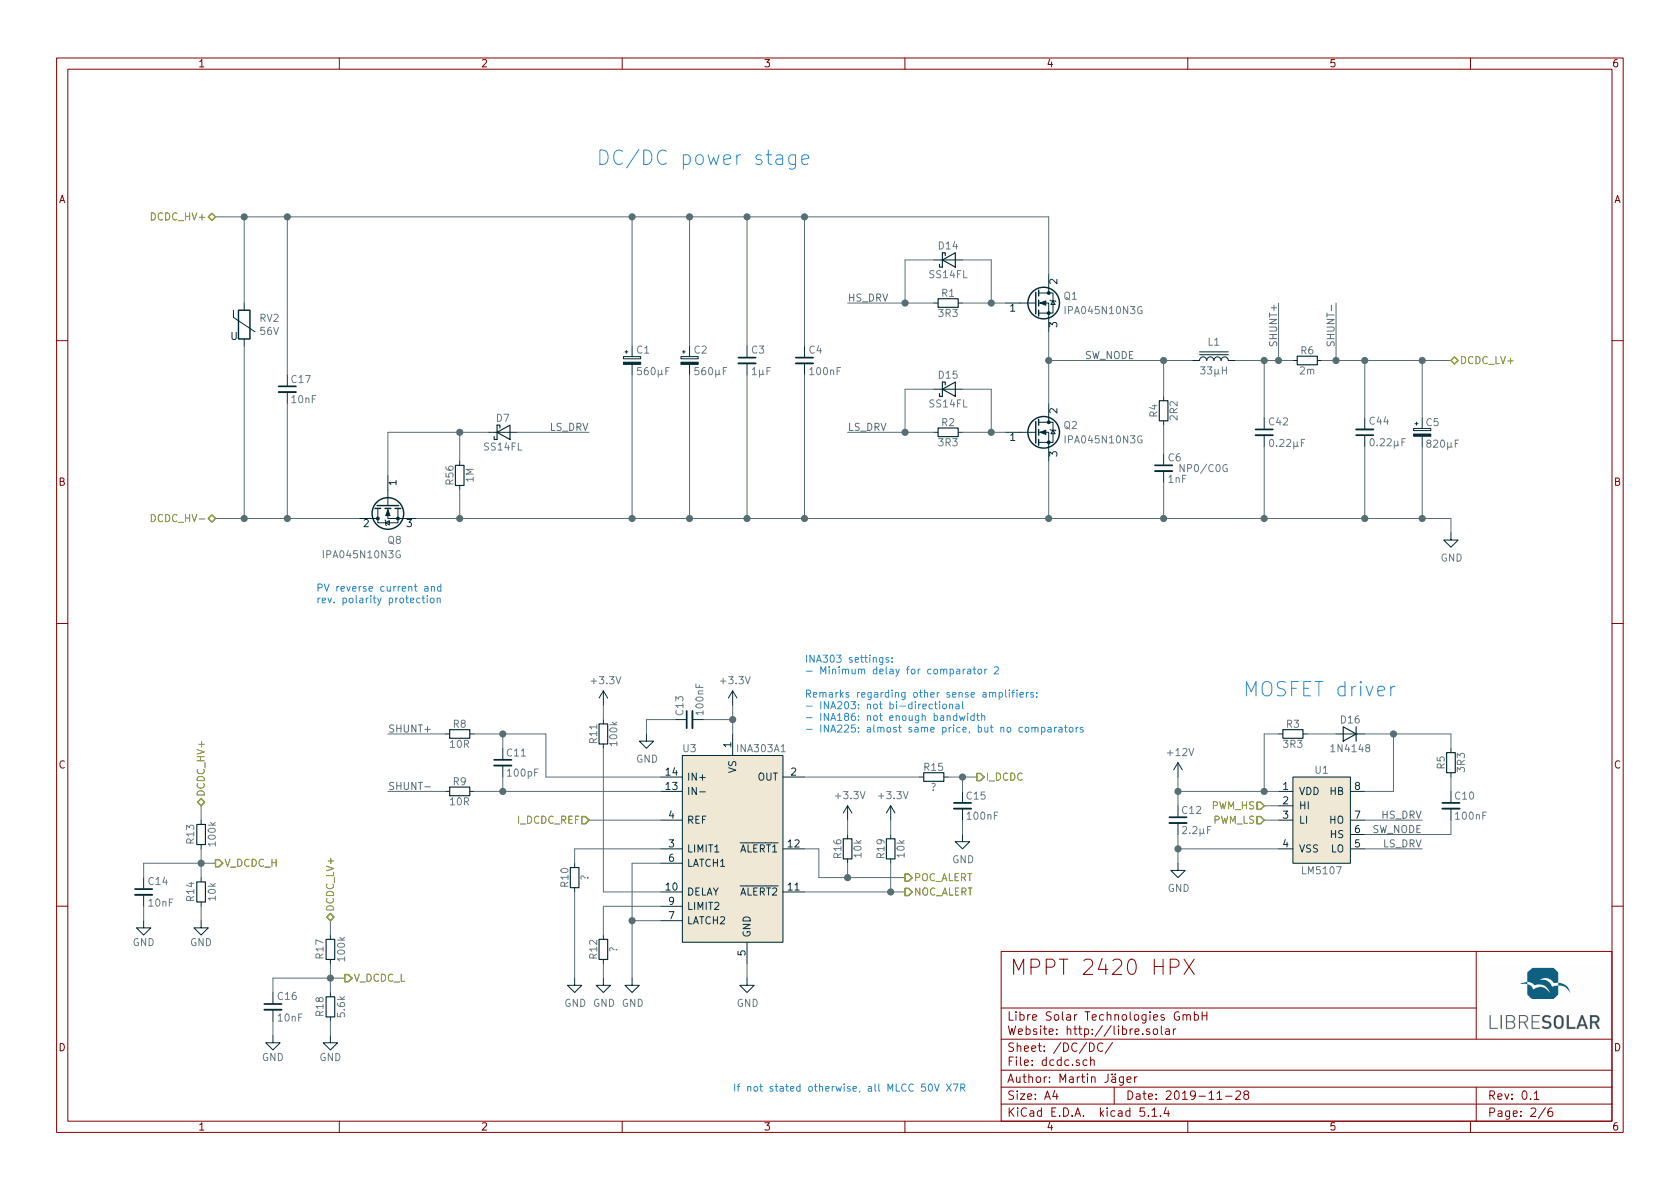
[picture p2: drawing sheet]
EESchema Schematic File Version 4
LIBS:mppt-2420-hpx-cache
EELAYER 30 0
EELAYER END
$Descr A4 11693 8268
encoding utf-8
Sheet 2 6
Title "MPPT 2420 HPX"
Date "2019-11-28"
Rev "0.1"
Comp "Libre Solar Technologies GmbH"
Comment1 "Author: Martin Jäger"
Comment2 "Website: http://libre.solar"
Comment3 ""
Comment4 ""
$EndDescr
$Comp
L Project:C C10
U 1 1
P 10100 5600
F 0 "C10" H 10120 5670 50  0000 L CNN
F 1 "100nF" H 10120 5530 50  0000 L CNN
F 2 "LibreSolar:C_0603_1608" H 10100 5600 50  0001 C CNN
F 3 "" H 10100 5600 50  0000 C CNN
F 4 "Murata" H 4900 1700 50  0001 C CNN "Manufacturer"
F 5 "GRM188R71H104KA93D" H 4900 1700 50  0001 C CNN "PartNumber"
	1    10100 5600
	1    0    0    -1  
$EndComp
$Comp
L Project:C C4
U 1 1
P 5600 2500
F 0 "C4" H 5625 2575 50  0000 L CNN
F 1 "100nF" H 5625 2425 50  0000 L CNN
F 2 "LibreSolar:C_0805_2012" H 5600 2500 50  0001 C CNN
F 3 "" H 5600 2500 50  0000 C CNN
F 4 "Murata" H 1000 700 50  0001 C CNN "Manufacturer"
F 5 "100V, X7S" H 900 400 60  0001 C CNN "Remarks"
	1    5600 2500
	1    0    0    -1  
$EndComp
$Comp
L Project:C C6
U 1 1
P 8100 3250
F 0 "C6" H 8125 3325 50  0000 L CNN
F 1 "1nF" H 8125 3175 50  0000 L CNN
F 2 "LibreSolar:C_0603_1608" H 8100 3050 50  0001 C CNN
F 3 "" H 8125 3325 50  0000 C CNN
F 4 "NP0/C0G" H 8200 3250 50  0000 L CNN "Remarks"
F 5 "Murata" H 1200 450 50  0001 C CNN "Manufacturer"
F 6 "GRM1885C2A102JA01D" H 1200 450 50  0001 C CNN "PartNumber"
	1    8100 3250
	1    0    0    -1  
$EndComp
$Comp
L Project:R R4
U 1 1
P 8100 2850
F 0 "R4" V 8030 2850 50  0000 C CNN
F 1 "2R2" V 8170 2850 50  0000 C CNN
F 2 "LibreSolar:R_1206_3216" H 8100 2850 50  0001 C CNN
F 3 "" H 8100 2850 50  0000 C CNN
F 4 "Yageo" H 1300 550 50  0001 C CNN "Manufacturer"
F 5 "RC1206FR-072R2L" H 1300 550 50  0001 C CNN "PartNumber"
	1    8100 2850
	1    0    0    1   
$EndComp
$Comp
L Device:L_Core_Iron L1
U 1 1
P 8450 2500
F 0 "L1" V 8575 2500 50  0000 C CNN
F 1 "33µH" V 8375 2500 50  0000 C CNN
F 2 "LibreSolar:L-FERYSTER-DTMSS-27" V 8650 2500 50  0001 C CNN
F 3 "" H 8450 2500 50  0001 C CNN
F 4 "Feryster" H 1050 450 50  0001 C CNN "Manufacturer"
F 5 "DTMSS-27/0,033/20-H" H 1050 450 50  0001 C CNN "PartNumber"
F 6 "Feryster" H 8450 2500 60  0001 C CNN "Supplier"
	1    8450 2500
	0    -1   -1   0   
$EndComp
$Comp
L Project:C C12
U 1 1
P 8200 5700
F 0 "C12" H 8220 5770 50  0000 L CNN
F 1 "2.2µF" H 8220 5630 50  0000 L CNN
F 2 "LibreSolar:C_0603_1608" H 8200 5700 50  0001 C CNN
F 3 "" H 8200 5700 50  0000 C CNN
F 4 "Murata" H 5000 1650 50  0001 C CNN "Manufacturer"
F 5 "GRM188R61E225KA12D" H 300 500 60  0001 C CNN "PartNumber"
F 6 "25V, X5R" H 300 500 60  0001 C CNN "Remarks"
	1    8200 5700
	1    0    0    -1  
$EndComp
$Comp
L Device:CP_Small C5
U 1 1
P 9900 3000
F 0 "C5" H 9920 3070 50  0000 L CNN
F 1 "820µF" H 9920 2920 50  0000 L CNN
F 2 "Capacitor_THT:CP_Radial_D10.0mm_P5.00mm" H 9900 3000 50  0001 C CNN
F 3 "" H 9900 3000 50  0000 C CNN
F 4 "Panasonic" H 6100 1200 50  0001 C CNN "Manufacturer"
F 5 "EEU-FR1V821L" H 6100 1200 50  0001 C CNN "PartNumber"
F 6 "35V, 2.47A" H 1900 200 60  0001 C CNN "Remarks"
	1    9900 3000
	1    0    0    -1  
$EndComp
$Comp
L Project:C C3
U 1 1
P 5200 2500
F 0 "C3" H 5225 2575 50  0000 L CNN
F 1 "1µF" H 5225 2425 50  0000 L CNN
F 2 "LibreSolar:C_0805_2012" H 5200 2500 50  0001 C CNN
F 3 "" H 5200 2500 50  0000 C CNN
F 4 "Murata" H 1000 700 50  0001 C CNN "Manufacturer"
F 5 "GRJ32DC72A475KE11L" H 1000 700 50  0001 C CNN "PartNumber"
F 6 "100V, X7S" H 800 400 60  0001 C CNN "Remarks"
F 7 "" H 800 400 60  0001 C CNN "Alternative"
	1    5200 2500
	1    0    0    -1  
$EndComp
$Comp
L Project:LM5107 U1
U 1 1
P 9200 5700
F 0 "U1" H 9200 6050 50  0000 C CNN
F 1 "LM5107" H 9200 5350 50  0000 C CNN
F 2 "LibreSolar:SOIC-8_3.9x4.9mm_Pitch1.27mm" H 9250 5700 60  0001 C CNN
F 3 "" H 9250 5700 60  0001 C CNN
F 4 "Texas Instruments" H 5000 1650 50  0001 C CNN "Manufacturer"
F 5 "LM5107MAX/NOPB" H 5000 1650 50  0001 C CNN "PartNumber"
	1    9200 5700
	1    0    0    -1  
$EndComp
$Comp
L Device:Q_NMOS_GDS Q1
U 1 1
P 7200 2100
F 0 "Q1" H 7400 2150 50  0000 L CNN
F 1 "IPA045N10N3G" H 7400 2050 50  0000 L CNN
F 2 "LibreSolar:TO-220-3_Horizontal_BottomHeatsink" H 7400 2200 50  0001 C CNN
F 3 "" H 7200 2100 50  0001 C CNN
F 4 "Infineon" H 1200 300 50  0001 C CNN "Manufacturer"
F 5 "IPA045N10N3G" H 1200 300 50  0001 C CNN "PartNumber"
	1    7200 2100
	1    0    0    -1  
$EndComp
$Comp
L Device:Q_NMOS_GDS Q2
U 1 1
P 7200 3000
F 0 "Q2" H 7400 3050 50  0000 L CNN
F 1 "IPA045N10N3G" H 7400 2950 50  0000 L CNN
F 2 "LibreSolar:TO-220-3_Horizontal_BottomHeatsink" H 7400 3100 50  0001 C CNN
F 3 "" H 7200 3000 50  0001 C CNN
F 4 "Infineon" H 1200 500 50  0001 C CNN "Manufacturer"
F 5 "IPA045N10N3G" H 1200 500 50  0001 C CNN "PartNumber"
	1    7200 3000
	1    0    0    -1  
$EndComp
Text Notes 4150 1150 0    100  ~ 0
DC/DC power stage
Text Notes 8650 4850 0    100  ~ 0
MOSFET driver
Text Notes 5100 7600 0    50   ~ 0
If not stated otherwise, all MLCC 50V X7R
Text Label 9900 5900 2    50   ~ 0
LS_DRV
Text Label 5900 2100 0    50   ~ 0
HS_DRV
Text Label 9900 5700 2    50   ~ 0
HS_DRV
Text Label 5900 3000 0    50   ~ 0
LS_DRV
Text Label 9900 5800 2    50   ~ 0
SW_NODE
Text Label 7550 2500 0    50   ~ 0
SW_NODE
Wire Wire Line
	8200 5400 8200 5500
Wire Wire Line
	8900 5500 8800 5500
Wire Wire Line
	8900 5900 8200 5900
Wire Wire Line
	8200 5800 8200 5900
Wire Wire Line
	9700 5500 9500 5500
Wire Wire Line
	9500 5700 9900 5700
Wire Wire Line
	9500 5900 9900 5900
Wire Wire Line
	10100 5800 10100 5700
Wire Wire Line
	8900 5600 8800 5600
Wire Wire Line
	8900 5700 8800 5700
Wire Wire Line
	9500 5800 10100 5800
Wire Wire Line
	5600 1500 5600 2400
Wire Wire Line
	5200 2400 5200 1500
Wire Wire Line
	4800 2400 4800 1500
Wire Wire Line
	7300 2500 8100 2500
Wire Wire Line
	7300 1500 7300 1900
Wire Wire Line
	7300 3600 7300 3200
Connection ~ 8200 5500
Connection ~ 8200 5900
Connection ~ 5600 1500
Connection ~ 5200 1500
Connection ~ 4800 1500
Connection ~ 7300 2500
Wire Wire Line
	4400 2400 4400 1500
Wire Wire Line
	9900 2900 9900 2500
Connection ~ 9900 2500
Wire Wire Line
	9900 3100 9900 3600
Wire Wire Line
	8100 2500 8100 2750
Connection ~ 8100 2500
Wire Wire Line
	8100 3350 8100 3600
Connection ~ 8100 3600
Wire Wire Line
	8100 2950 8100 3150
Wire Wire Line
	8200 5500 8200 5600
Wire Wire Line
	8200 5900 8200 6000
Wire Wire Line
	5200 1500 5600 1500
Wire Wire Line
	7300 2500 7300 2800
Wire Wire Line
	4400 1500 4800 1500
Wire Wire Line
	8100 2500 8300 2500
Wire Wire Line
	8100 3600 8800 3600
$Comp
L Project:D_Schottky D15
U 1 1
P 6600 2700
F 0 "D15" H 6600 2800 50  0000 C CNN
F 1 "SS14FL" H 6600 2600 50  0000 C CNN
F 2 "Diode_SMD:D_SOD-123" H 6600 2824 50  0001 C CNN
F 3 "" V 6600 2700 50  0000 C CNN
F 4 "ON Semiconductor" H 6600 2700 50  0001 C CNN "Manufacturer"
F 5 "SS14FL" H 6600 2700 50  0001 C CNN "PartNumber"
F 6 "Nexperia PMEG4010EGWX" H 6600 2700 50  0001 C CNN "Alternative"
	1    6600 2700
	1    0    0    -1  
$EndComp
$Comp
L Project:D_Schottky D14
U 1 1
P 6600 1800
F 0 "D14" H 6600 1900 50  0000 C CNN
F 1 "SS14FL" H 6600 1700 50  0000 C CNN
F 2 "Diode_SMD:D_SOD-123" H 6600 1924 50  0001 C CNN
F 3 "" V 6600 1800 50  0000 C CNN
F 4 "ON Semiconductor" H 6600 1800 50  0001 C CNN "Manufacturer"
F 5 "SS14FL" H 6600 1800 50  0001 C CNN "PartNumber"
F 6 "Nexperia PMEG4010EGWX" H 6600 1800 50  0001 C CNN "Alternative"
	1    6600 1800
	1    0    0    -1  
$EndComp
$Comp
L Project:D D16
U 1 1
P 9400 5100
F 0 "D16" H 9400 5200 50  0000 C CNN
F 1 "1N4148" H 9400 5000 50  0000 C CNN
F 2 "LibreSolar:D_SOD-123" V 9400 5100 50  0001 C CNN
F 3 "" V 9400 5100 50  0000 C CNN
F 4 "Diodes Inc." H 5350 2300 50  0001 C CNN "Manufacturer"
F 5 "1N4148W-7-F" H 5350 2300 50  0001 C CNN "PartNumber"
	1    9400 5100
	-1   0    0    -1  
$EndComp
Wire Wire Line
	8800 5500 8800 5100
Wire Wire Line
	8800 5100 8900 5100
Connection ~ 8800 5500
Wire Wire Line
	8800 5500 8200 5500
Wire Wire Line
	4400 1500 2000 1500
Connection ~ 4400 1500
Connection ~ 7300 3600
Wire Wire Line
	4400 2600 4400 3600
Wire Wire Line
	4800 2600 4800 3600
Connection ~ 4800 3600
Wire Wire Line
	4800 3600 4400 3600
Wire Wire Line
	5200 2600 5200 3600
Connection ~ 5200 3600
Wire Wire Line
	5200 3600 4800 3600
Wire Wire Line
	5600 2600 5600 3600
Connection ~ 5600 3600
Wire Wire Line
	5600 3600 5200 3600
Wire Wire Line
	5900 3000 6300 3000
$Comp
L Project:R R5
U 1 1
P 10100 5300
F 0 "R5" V 10030 5300 50  0000 C CNN
F 1 "3R3" V 10170 5300 50  0000 C CNN
F 2 "LibreSolar:R_0805_2012" H 10100 5300 50  0001 C CNN
F 3 "" H 10100 5300 50  0000 C CNN
F 4 "Yageo" H 4550 2800 50  0001 C CNN "Manufacturer"
F 5 "RC0805FR-073R3L" H 4550 2800 50  0001 C CNN "PartNumber"
	1    10100 5300
	1    0    0    -1  
$EndComp
$Comp
L Project:R R2
U 1 1
P 6600 3000
F 0 "R2" V 6530 3000 50  0000 C CNN
F 1 "3R3" V 6670 3000 50  0000 C CNN
F 2 "LibreSolar:R_0805_2012" H 6600 3000 50  0001 C CNN
F 3 "" H 6600 3000 50  0000 C CNN
F 4 "Yageo" H 1050 500 50  0001 C CNN "Manufacturer"
F 5 "RC0805FR-073R3L" H 1050 500 50  0001 C CNN "PartNumber"
	1    6600 3000
	0    1    1    0   
$EndComp
$Comp
L Project:R R1
U 1 1
P 6600 2100
F 0 "R1" V 6530 2100 50  0000 C CNN
F 1 "3R3" V 6670 2100 50  0000 C CNN
F 2 "LibreSolar:R_0805_2012" H 6600 2100 50  0001 C CNN
F 3 "" H 6600 2100 50  0000 C CNN
F 4 "Yageo" H 1050 -400 50  0001 C CNN "Manufacturer"
F 5 "RC0805FR-073R3L" H 1050 -400 50  0001 C CNN "PartNumber"
	1    6600 2100
	0    1    1    0   
$EndComp
Wire Wire Line
	6500 2100 6300 2100
Wire Wire Line
	4800 1500 5200 1500
Wire Wire Line
	9900 2500 10100 2500
$Comp
L Project:R R6
U 1 1
P 9100 2500
AR Path="/58A68DC9/5C59CE9B" Ref="R6"  Part="1" 
AR Path="/5C45ED62/5C59CE9B" Ref="R?"  Part="1" 
F 0 "R6" V 9030 2500 50  0000 C CNN
F 1 "2m" V 9170 2500 50  0000 C CNN
F 2 "LibreSolar:R_Bourns_CRE2512" H 9100 2500 50  0001 C CNN
F 3 "" H 9100 2500 50  0000 C CNN
F 4 "Bourns" H 7350 -3400 50  0001 C CNN "Manufacturer"
F 5 "CRE2512-FZ-R002E-3" H 7350 -3400 50  0001 C CNN "PartNumber"
	1    9100 2500
	0    1    1    0   
$EndComp
$Comp
L power:GND #PWR03
U 1 1
P 10100 3700
F 0 "#PWR03" H 10100 3450 50  0001 C CNN
F 1 "GND" H 10105 3527 50  0000 C CNN
F 2 "" H 10100 3700 50  0001 C CNN
F 3 "" H 10100 3700 50  0001 C CNN
	1    10100 3700
	1    0    0    -1  
$EndComp
Wire Wire Line
	7300 3600 8100 3600
Connection ~ 4400 3600
Wire Wire Line
	9900 3600 10100 3600
Wire Wire Line
	10100 3600 10100 3700
Connection ~ 9900 3600
$Comp
L power:GND #PWR02
U 1 1
P 8200 6000
F 0 "#PWR02" H 8200 5750 50  0001 C CNN
F 1 "GND" H 8205 5827 50  0000 C CNN
F 2 "" H 8200 6000 50  0001 C CNN
F 3 "" H 8200 6000 50  0001 C CNN
	1    8200 6000
	1    0    0    -1  
$EndComp
Text HLabel 10100 2500 2    50   BiDi ~ 0
DCDC_LV+
Text HLabel 1500 1500 0    50   BiDi ~ 0
DCDC_HV+
Wire Wire Line
	5600 1500 7300 1500
$Comp
L LibreSolar:INA303 U3
U 1 1
P 5100 5900
F 0 "U3" H 4800 6600 50  0000 C CNN
F 1 "INA303A1" H 5300 6600 50  0000 C CNN
F 2 "Package_SO:TSSOP-14_4.4x5mm_P0.65mm" H 5100 5150 50  0001 C CNN
F 3 "http://www.ti.com/lit/ds/symlink/ina303.pdf" H 4850 6400 50  0001 C CNN
F 4 "Texas Instruments" H 5100 5050 50  0001 C CNN "Manufacturer"
F 5 "INA303A1IPWR" H 5100 5900 50  0001 C CNN "PartNumber"
F 6 "Gain 20" H 5100 5900 50  0001 C CNN "Remarks"
	1    5100 5900
	1    0    0    -1  
$EndComp
$Comp
L Project:R R16
U 1 1
P 5900 5900
F 0 "R16" V 5830 5900 50  0000 C CNN
F 1 "10k" V 5970 5900 50  0000 C CNN
F 2 "LibreSolar:R_0603_1608" H 5900 5900 50  0001 C CNN
F 3 "" H 5900 5900 50  0000 C CNN
F 4 "Yageo" H 350 3400 50  0001 C CNN "Manufacturer"
F 5 "RC0603FR-0710KL" H 350 3400 50  0001 C CNN "PartNumber"
	1    5900 5900
	1    0    0    1   
$EndComp
$Comp
L power:+3.3V #PWR040
U 1 1
P 5100 4900
F 0 "#PWR040" H 5100 4750 50  0001 C CNN
F 1 "+3.3V" H 5115 5073 50  0000 C CNN
F 2 "" H 5100 4900 50  0001 C CNN
F 3 "" H 5100 4900 50  0001 C CNN
	1    5100 4900
	1    0    0    -1  
$EndComp
$Comp
L power:GND #PWR041
U 1 1
P 5200 6800
F 0 "#PWR041" H 5200 6550 50  0001 C CNN
F 1 "GND" H 5205 6627 50  0000 C CNN
F 2 "" H 5200 6800 50  0001 C CNN
F 3 "" H 5200 6800 50  0001 C CNN
	1    5200 6800
	1    0    0    -1  
$EndComp
$Comp
L power:GND #PWR037
U 1 1
P 4400 6800
F 0 "#PWR037" H 4400 6550 50  0001 C CNN
F 1 "GND" H 4405 6627 50  0000 C CNN
F 2 "" H 4400 6800 50  0001 C CNN
F 3 "" H 4400 6800 50  0001 C CNN
	1    4400 6800
	1    0    0    -1  
$EndComp
Wire Wire Line
	4400 6000 4400 6400
Wire Wire Line
	4600 6400 4400 6400
Connection ~ 4400 6400
Wire Wire Line
	4400 6400 4400 6800
Wire Wire Line
	5200 6700 5200 6800
$Comp
L power:GND #PWR036
U 1 1
P 4200 6800
F 0 "#PWR036" H 4200 6550 50  0001 C CNN
F 1 "GND" H 4205 6627 50  0000 C CNN
F 2 "" H 4200 6800 50  0001 C CNN
F 3 "" H 4200 6800 50  0001 C CNN
	1    4200 6800
	1    0    0    -1  
$EndComp
$Comp
L Project:R R12
U 1 1
P 4200 6600
F 0 "R12" V 4130 6600 50  0000 C CNN
F 1 "?" V 4270 6600 50  0000 C CNN
F 2 "LibreSolar:R_0603_1608" H 4200 6600 50  0001 C CNN
F 3 "" H 4200 6600 50  0000 C CNN
F 4 "Yageo" H -1350 4100 50  0001 C CNN "Manufacturer"
F 5 "RC0603FR-07100KL" H -1350 4100 50  0001 C CNN "PartNumber"
	1    4200 6600
	1    0    0    1   
$EndComp
Wire Wire Line
	4600 6300 4200 6300
Wire Wire Line
	4200 6300 4200 6500
Wire Wire Line
	4200 6700 4200 6800
$Comp
L Project:R R10
U 1 1
P 4000 6100
F 0 "R10" V 3930 6100 50  0000 C CNN
F 1 "?" V 4070 6100 50  0000 C CNN
F 2 "LibreSolar:R_0603_1608" H 4000 6100 50  0001 C CNN
F 3 "" H 4000 6100 50  0000 C CNN
F 4 "Yageo" H -1550 3600 50  0001 C CNN "Manufacturer"
F 5 "RC0603FR-07100KL" H -1550 3600 50  0001 C CNN "PartNumber"
	1    4000 6100
	1    0    0    1   
$EndComp
Wire Wire Line
	4600 5900 4000 5900
Wire Wire Line
	4000 5900 4000 6000
$Comp
L power:GND #PWR022
U 1 1
P 4000 6800
F 0 "#PWR022" H 4000 6550 50  0001 C CNN
F 1 "GND" H 4005 6627 50  0000 C CNN
F 2 "" H 4000 6800 50  0001 C CNN
F 3 "" H 4000 6800 50  0001 C CNN
	1    4000 6800
	1    0    0    -1  
$EndComp
Wire Wire Line
	4000 6200 4000 6800
Wire Wire Line
	4600 6000 4400 6000
Wire Wire Line
	5100 5100 5100 5000
$Comp
L Project:C C13
U 1 1
P 4800 5000
F 0 "C13" H 4820 5070 50  0000 L CNN
F 1 "100nF" H 4820 4930 50  0000 L CNN
F 2 "LibreSolar:C_0603_1608" H 4800 5000 50  0001 C CNN
F 3 "" H 4800 5000 50  0000 C CNN
F 4 "Murata" H -400 1100 50  0001 C CNN "Manufacturer"
F 5 "GRM188R71H104KA93D" H -400 1100 50  0001 C CNN "PartNumber"
	1    4800 5000
	0    -1   -1   0   
$EndComp
$Comp
L power:GND #PWR038
U 1 1
P 4500 5100
F 0 "#PWR038" H 4500 4850 50  0001 C CNN
F 1 "GND" H 4505 4927 50  0000 C CNN
F 2 "" H 4500 5100 50  0001 C CNN
F 3 "" H 4500 5100 50  0001 C CNN
	1    4500 5100
	1    0    0    -1  
$EndComp
Wire Wire Line
	4500 5000 4500 5100
Wire Wire Line
	4500 5000 4700 5000
Wire Wire Line
	4900 5000 5100 5000
Connection ~ 5100 5000
Wire Wire Line
	5100 5000 5100 4900
Wire Wire Line
	4600 5700 4100 5700
Wire Wire Line
	4200 4900 4200 5000
$Comp
L power:+3.3V #PWR032
U 1 1
P 4200 4900
F 0 "#PWR032" H 4200 4750 50  0001 C CNN
F 1 "+3.3V" H 4215 5073 50  0000 C CNN
F 2 "" H 4200 4900 50  0001 C CNN
F 3 "" H 4200 4900 50  0001 C CNN
	1    4200 4900
	1    0    0    -1  
$EndComp
$Comp
L Project:R R11
U 1 1
P 4200 5100
F 0 "R11" V 4130 5100 50  0000 C CNN
F 1 "100k" V 4270 5100 50  0000 C CNN
F 2 "LibreSolar:R_0603_1608" H 4200 5100 50  0001 C CNN
F 3 "" H 4200 5100 50  0000 C CNN
F 4 "Yageo" H -1350 2600 50  0001 C CNN "Manufacturer"
F 5 "RC0603FR-07100KL" H -1350 2600 50  0001 C CNN "PartNumber"
	1    4200 5100
	1    0    0    1   
$EndComp
Wire Wire Line
	4200 6200 4600 6200
Wire Wire Line
	4200 5200 4200 6200
Text Notes 5600 5100 0    50   ~ 0
INA303 settings:\n- Minimum delay for comparator 2\n\nRemarks regarding other sense amplifiers:\n- INA203: not bi-directional\n- INA186: not enough bandwidth\n- INA225: almost same price, but no comparators
Wire Wire Line
	5600 5900 5700 5900
Wire Wire Line
	5900 6000 5900 6100
Wire Wire Line
	5900 6100 5700 6100
Wire Wire Line
	5700 6100 5700 5900
$Comp
L Project:C C15
U 1 1
P 6700 5600
F 0 "C15" H 6720 5670 50  0000 L CNN
F 1 "100nF" H 6720 5530 50  0000 L CNN
F 2 "LibreSolar:C_0603_1608" H 6700 5600 50  0001 C CNN
F 3 "" H 6700 5600 50  0000 C CNN
F 4 "Murata" H 1500 1700 50  0001 C CNN "Manufacturer"
F 5 "GRM188R71H104KA93D" H 1500 1700 50  0001 C CNN "PartNumber"
	1    6700 5600
	1    0    0    -1  
$EndComp
$Comp
L Project:R R15
U 1 1
P 6500 5400
F 0 "R15" V 6430 5400 50  0000 C CNN
F 1 "?" V 6570 5400 50  0000 C CNN
F 2 "LibreSolar:R_0603_1608" H 6500 5400 50  0001 C CNN
F 3 "" H 6500 5400 50  0000 C CNN
F 4 "Yageo" H 950 2900 50  0001 C CNN "Manufacturer"
F 5 "RC0603FR-07100KL" H 950 2900 50  0001 C CNN "PartNumber"
	1    6500 5400
	0    -1   1    0   
$EndComp
Wire Wire Line
	5600 5400 6400 5400
Wire Wire Line
	6600 5400 6700 5400
Wire Wire Line
	6700 5400 6700 5500
Wire Wire Line
	6700 5400 6800 5400
Connection ~ 6700 5400
$Comp
L power:GND #PWR043
U 1 1
P 6700 5800
F 0 "#PWR043" H 6700 5550 50  0001 C CNN
F 1 "GND" H 6705 5627 50  0000 C CNN
F 2 "" H 6700 5800 50  0001 C CNN
F 3 "" H 6700 5800 50  0001 C CNN
	1    6700 5800
	1    0    0    -1  
$EndComp
Wire Wire Line
	5900 5700 5900 5800
$Comp
L power:+3.3V #PWR045
U 1 1
P 5900 5700
F 0 "#PWR045" H 5900 5550 50  0001 C CNN
F 1 "+3.3V" H 5915 5873 50  0000 C CNN
F 2 "" H 5900 5700 50  0001 C CNN
F 3 "" H 5900 5700 50  0001 C CNN
	1    5900 5700
	1    0    0    -1  
$EndComp
Wire Wire Line
	6200 6000 6200 6200
Wire Wire Line
	5600 6200 6200 6200
Wire Wire Line
	6200 5800 6200 5700
$Comp
L power:+3.3V #PWR047
U 1 1
P 6200 5700
F 0 "#PWR047" H 6200 5550 50  0001 C CNN
F 1 "+3.3V" H 6215 5873 50  0000 C CNN
F 2 "" H 6200 5700 50  0001 C CNN
F 3 "" H 6200 5700 50  0001 C CNN
	1    6200 5700
	1    0    0    -1  
$EndComp
$Comp
L Project:R R19
U 1 1
P 6200 5900
F 0 "R19" V 6130 5900 50  0000 C CNN
F 1 "10k" V 6270 5900 50  0000 C CNN
F 2 "LibreSolar:R_0603_1608" H 6200 5900 50  0001 C CNN
F 3 "" H 6200 5900 50  0000 C CNN
F 4 "Yageo" H 650 3400 50  0001 C CNN "Manufacturer"
F 5 "RC0603FR-0710KL" H 650 3400 50  0001 C CNN "PartNumber"
	1    6200 5900
	1    0    0    1   
$EndComp
Wire Wire Line
	6300 6100 5900 6100
Connection ~ 5900 6100
Wire Wire Line
	6300 6200 6200 6200
Connection ~ 6200 6200
Wire Wire Line
	6700 5800 6700 5700
$Comp
L power:GND #PWR?
U 1 1
P 1900 7200
AR Path="/58E22D17/5D8EDF96" Ref="#PWR?"  Part="1" 
AR Path="/58A68DC9/5D8EDF96" Ref="#PWR044"  Part="1" 
F 0 "#PWR044" H 1900 6950 50  0001 C CNN
F 1 "GND" H 1900 7050 50  0000 C CNN
F 2 "" H 1900 7200 50  0000 C CNN
F 3 "" H 1900 7200 50  0000 C CNN
	1    1900 7200
	1    0    0    -1  
$EndComp
$Comp
L power:GND #PWR?
U 1 1
P 2300 7200
AR Path="/58E22D17/5D8EDF9C" Ref="#PWR?"  Part="1" 
AR Path="/58A68DC9/5D8EDF9C" Ref="#PWR046"  Part="1" 
F 0 "#PWR046" H 2300 6950 50  0001 C CNN
F 1 "GND" H 2300 7050 50  0000 C CNN
F 2 "" H 2300 7200 50  0000 C CNN
F 3 "" H 2300 7200 50  0000 C CNN
	1    2300 7200
	1    0    0    -1  
$EndComp
$Comp
L Project:R R?
U 1 1
P 2300 6600
AR Path="/58E22D17/5D8EDFC0" Ref="R?"  Part="1" 
AR Path="/58A68DC9/5D8EDFC0" Ref="R17"  Part="1" 
F 0 "R17" V 2225 6600 50  0000 C CNN
F 1 "100k" V 2375 6600 50  0000 C CNN
F 2 "LibreSolar:R_0603_1608" V 2125 6500 50  0001 C CNN
F 3 "" H 2300 6600 50  0000 C CNN
F 4 "Yageo" H -4150 1300 50  0001 C CNN "Manufacturer"
F 5 "RC0603FR-07100KL" H -4150 1300 50  0001 C CNN "PartNumber"
	1    2300 6600
	1    0    0    -1  
$EndComp
$Comp
L Project:R R?
U 1 1
P 2300 7000
AR Path="/58E22D17/5D8EDFC8" Ref="R?"  Part="1" 
AR Path="/58A68DC9/5D8EDFC8" Ref="R18"  Part="1" 
F 0 "R18" V 2225 7000 50  0000 C CNN
F 1 "5.6k" V 2375 7000 50  0000 C CNN
F 2 "LibreSolar:R_0603_1608" V 2125 6900 50  0001 C CNN
F 3 "" H 2300 7000 50  0000 C CNN
F 4 "Yageo" H -4150 1200 50  0001 C CNN "Manufacturer"
F 5 "RC0603FR-075K6L" H -4150 1200 50  0001 C CNN "PartNumber"
	1    2300 7000
	1    0    0    -1  
$EndComp
$Comp
L Project:C C?
U 1 1
P 1900 7000
AR Path="/58E22D17/5D8EDFD8" Ref="C?"  Part="1" 
AR Path="/58A68DC9/5D8EDFD8" Ref="C16"  Part="1" 
F 0 "C16" H 1925 7075 50  0000 L CNN
F 1 "10nF" H 1925 6925 50  0000 L CNN
F 2 "LibreSolar:C_0603_1608" H 1900 6800 50  0001 C CNN
F 3 "" H 1925 7075 50  0000 C CNN
F 4 "Murata" H -4250 1200 50  0001 C CNN "Manufacturer"
F 5 "GRM188R71H103KA01J" H -4250 1200 50  0001 C CNN "PartNumber"
	1    1900 7000
	1    0    0    -1  
$EndComp
Wire Wire Line
	2300 6400 2300 6500
Wire Wire Line
	1900 7100 1900 7200
Wire Wire Line
	2300 7100 2300 7200
Wire Wire Line
	1900 6800 1900 6900
Wire Wire Line
	1900 6800 2300 6800
Wire Wire Line
	2300 6700 2300 6800
Connection ~ 2300 6800
Wire Wire Line
	2300 6800 2400 6800
Wire Wire Line
	2300 6800 2300 6900
Text HLabel 2300 6400 1    50   BiDi ~ 0
DCDC_LV+
Wire Wire Line
	1400 6000 1400 6100
Wire Wire Line
	1400 6000 1500 6000
Connection ~ 1400 6000
Wire Wire Line
	1400 5900 1400 6000
Wire Wire Line
	1000 6000 1400 6000
Wire Wire Line
	1000 6000 1000 6100
Wire Wire Line
	1400 6300 1400 6400
Wire Wire Line
	1000 6300 1000 6400
Wire Wire Line
	1400 5600 1400 5700
$Comp
L Project:C C?
U 1 1
P 1000 6200
AR Path="/58E22D17/5D8EDFD0" Ref="C?"  Part="1" 
AR Path="/58A68DC9/5D8EDFD0" Ref="C14"  Part="1" 
F 0 "C14" H 1025 6275 50  0000 L CNN
F 1 "10nF" H 1025 6125 50  0000 L CNN
F 2 "LibreSolar:C_0603_1608" H 1000 6000 50  0001 C CNN
F 3 "" H 1025 6275 50  0000 C CNN
F 4 "Murata" H -6300 400 50  0001 C CNN "Manufacturer"
F 5 "GRM188R71H103KA01J" H -6300 400 50  0001 C CNN "PartNumber"
	1    1000 6200
	1    0    0    -1  
$EndComp
$Comp
L Project:R R?
U 1 1
P 1400 5800
AR Path="/58E22D17/5D8EDFB8" Ref="R?"  Part="1" 
AR Path="/58A68DC9/5D8EDFB8" Ref="R13"  Part="1" 
F 0 "R13" V 1325 5800 50  0000 C CNN
F 1 "100k" V 1475 5800 50  0000 C CNN
F 2 "LibreSolar:R_0603_1608" V 1225 5700 50  0001 C CNN
F 3 "" H 1400 5800 50  0000 C CNN
F 4 "Yageo" H -6250 500 50  0001 C CNN "Manufacturer"
F 5 "RC0603FR-07100KL" H -6250 500 50  0001 C CNN "PartNumber"
	1    1400 5800
	1    0    0    -1  
$EndComp
$Comp
L Project:R R?
U 1 1
P 1400 6200
AR Path="/58E22D17/5D8EDFB0" Ref="R?"  Part="1" 
AR Path="/58A68DC9/5D8EDFB0" Ref="R14"  Part="1" 
F 0 "R14" V 1325 6200 50  0000 C CNN
F 1 "10k" V 1475 6200 50  0000 C CNN
F 2 "LibreSolar:R_0603_1608" V 1225 6100 50  0001 C CNN
F 3 "" H 1400 6200 50  0000 C CNN
F 4 "Yageo" H -6250 400 50  0001 C CNN "Manufacturer"
F 5 "RC0603FR-0710KL" H -6250 400 50  0001 C CNN "PartNumber"
	1    1400 6200
	1    0    0    -1  
$EndComp
$Comp
L power:GND #PWR?
U 1 1
P 1400 6400
AR Path="/58E22D17/5D8EDFA8" Ref="#PWR?"  Part="1" 
AR Path="/58A68DC9/5D8EDFA8" Ref="#PWR042"  Part="1" 
F 0 "#PWR042" H 1400 6150 50  0001 C CNN
F 1 "GND" H 1400 6250 50  0000 C CNN
F 2 "" H 1400 6400 50  0000 C CNN
F 3 "" H 1400 6400 50  0000 C CNN
	1    1400 6400
	1    0    0    -1  
$EndComp
$Comp
L power:GND #PWR?
U 1 1
P 1000 6400
AR Path="/58E22D17/5D8EDFA2" Ref="#PWR?"  Part="1" 
AR Path="/58A68DC9/5D8EDFA2" Ref="#PWR039"  Part="1" 
F 0 "#PWR039" H 1000 6150 50  0001 C CNN
F 1 "GND" H 1000 6250 50  0000 C CNN
F 2 "" H 1000 6400 50  0000 C CNN
F 3 "" H 1000 6400 50  0000 C CNN
	1    1000 6400
	1    0    0    -1  
$EndComp
Text HLabel 1400 5600 1    50   BiDi ~ 0
DCDC_HV+
Text HLabel 1500 6000 2    50   Output ~ 0
V_DCDC_H
Text HLabel 2400 6800 2    50   Output ~ 0
V_DCDC_L
Text HLabel 6300 6100 2    50   Output ~ 0
POC_ALERT
Text HLabel 6300 6200 2    50   Output ~ 0
NOC_ALERT
Text HLabel 6800 5400 2    50   Output ~ 0
I_DCDC
Text HLabel 8800 5600 0    50   Input ~ 0
PWM_HS
Text HLabel 8800 5700 0    50   Input ~ 0
PWM_LS
$Comp
L Project:C C17
U 1 1
P 2000 2700
AR Path="/58A68DC9/5DBB64FF" Ref="C17"  Part="1" 
AR Path="/5C45ED62/5DBB64FF" Ref="C?"  Part="1" 
AR Path="/5C5B9319/5DBB64FF" Ref="C?"  Part="1" 
F 0 "C17" H 2020 2770 50  0000 L CNN
F 1 "10nF" H 2020 2630 50  0000 L CNN
F 2 "LibreSolar:C_0603_1608" H 2000 2700 50  0001 C CNN
F 3 "" H 2000 2700 50  0000 C CNN
F 4 "Murata" H -100 950 50  0001 C CNN "Manufacturer"
F 5 "GCM188R72A103KA37D" H -100 950 50  0001 C CNN "PartNumber"
F 6 "100V, X7R" H -600 600 60  0001 C CNN "Remarks"
	1    2000 2700
	1    0    0    -1  
$EndComp
Wire Wire Line
	2000 2800 2000 3600
Connection ~ 2000 3600
Text Notes 2200 4200 0    50   ~ 0
PV reverse current and \nrev. polarity protection
Wire Wire Line
	1500 3600 1700 3600
Text HLabel 1500 3600 0    50   BiDi ~ 0
DCDC_HV-
Wire Wire Line
	8600 2500 8800 2500
Wire Wire Line
	9200 2500 9300 2500
$Comp
L Project:C C11
U 1 1
P 3500 5300
F 0 "C11" H 3520 5370 50  0000 L CNN
F 1 "100pF" H 3520 5230 50  0000 L CNN
F 2 "LibreSolar:C_0603_1608" H 3500 5300 50  0001 C CNN
F 3 "" H 3500 5300 50  0000 C CNN
	1    3500 5300
	1    0    0    -1  
$EndComp
$Comp
L Project:R R9
U 1 1
P 3200 5500
F 0 "R9" V 3130 5500 50  0000 C CNN
F 1 "10R" V 3270 5500 50  0000 C CNN
F 2 "LibreSolar:R_0603_1608" H 3200 5500 50  0001 C CNN
F 3 "" H 3200 5500 50  0000 C CNN
F 4 "Yageo" H -2350 3000 50  0001 C CNN "Manufacturer"
F 5 "RC0603FR-07100KL" H -2350 3000 50  0001 C CNN "PartNumber"
	1    3200 5500
	0    -1   1    0   
$EndComp
Wire Wire Line
	3100 5500 2700 5500
$Comp
L Project:R R8
U 1 1
P 3200 5100
F 0 "R8" V 3130 5100 50  0000 C CNN
F 1 "10R" V 3270 5100 50  0000 C CNN
F 2 "LibreSolar:R_0603_1608" H 3200 5100 50  0001 C CNN
F 3 "" H 3200 5100 50  0000 C CNN
F 4 "Yageo" H -2350 2600 50  0001 C CNN "Manufacturer"
F 5 "RC0603FR-07100KL" H -2350 2600 50  0001 C CNN "PartNumber"
	1    3200 5100
	0    -1   1    0   
$EndComp
Wire Wire Line
	3100 5100 2700 5100
Wire Wire Line
	3500 5400 3500 5500
Wire Wire Line
	3500 5500 3300 5500
Wire Wire Line
	3500 5200 3500 5100
Wire Wire Line
	3500 5100 3300 5100
Wire Wire Line
	8900 2500 8900 2100
Connection ~ 8900 2500
Wire Wire Line
	8900 2500 9000 2500
Text Label 8900 2100 3    50   ~ 0
SHUNT+
Text Label 2700 5100 0    50   ~ 0
SHUNT+
Text Label 2700 5500 0    50   ~ 0
SHUNT-
Wire Wire Line
	2000 1500 2000 2600
Connection ~ 2000 1500
Wire Wire Line
	2000 1500 1700 1500
Wire Wire Line
	4600 5400 3800 5400
Wire Wire Line
	3800 5400 3800 5100
Wire Wire Line
	3800 5100 3500 5100
Connection ~ 3500 5100
Wire Wire Line
	3500 5500 4600 5500
Connection ~ 3500 5500
$Comp
L power:+12V #PWR029
U 1 1
P 8200 5400
F 0 "#PWR029" H 8200 5250 50  0001 C CNN
F 1 "+12V" H 8215 5573 50  0000 C CNN
F 2 "" H 8200 5400 50  0001 C CNN
F 3 "" H 8200 5400 50  0001 C CNN
	1    8200 5400
	1    0    0    -1  
$EndComp
Text HLabel 4100 5700 0    50   Input ~ 0
I_DCDC_REF
Wire Wire Line
	9300 2500 9300 2100
Text Label 9300 2100 3    50   ~ 0
SHUNT-
Connection ~ 9300 2500
$Comp
L LibreSolar:C C42
U 1 1
P 8800 3000
F 0 "C42" H 8825 3075 50  0000 L CNN
F 1 "0.22µF" H 8825 2925 50  0000 L CNN
F 2 "Capacitor_THT:C_Rect_L7.2mm_W3.5mm_P5.00mm_FKS2_FKP2_MKS2_MKP2" H 8800 2800 50  0001 C CNN
F 3 "" H 8825 3075 50  0001 C CNN
F 4 "224J63" H 8800 3000 50  0001 C CNN "PartNumber"
	1    8800 3000
	1    0    0    -1  
$EndComp
Wire Wire Line
	8800 2900 8800 2500
Connection ~ 8800 2500
Wire Wire Line
	8800 2500 8900 2500
Wire Wire Line
	8800 3100 8800 3600
Connection ~ 8800 3600
$Comp
L Device:Varistor RV?
U 1 1
P 1700 2250
AR Path="/5D78A622/5DC19B0F" Ref="RV?"  Part="1" 
AR Path="/5C5B93EE/5DC19B0F" Ref="RV?"  Part="1" 
AR Path="/58A68DC9/5DC19B0F" Ref="RV2"  Part="1" 
F 0 "RV2" H 1803 2296 50  0000 L CNN
F 1 "56V" H 1803 2205 50  0000 L CNN
F 2 "Varistor:RV_Disc_D12mm_W4.3mm_P7.5mm" V 1630 2250 50  0001 C CNN
F 3 "" H 1700 2250 50  0001 C CNN
F 4 "Bourns" H 1700 2250 50  0001 C CNN "Manufacturer"
F 5 "MOV-10D560K" H 1700 2250 50  0001 C CNN "PartNumber"
	1    1700 2250
	1    0    0    -1  
$EndComp
Connection ~ 1700 1500
Wire Wire Line
	1700 1500 1500 1500
Wire Wire Line
	1700 2400 1700 3600
Connection ~ 1700 3600
Wire Wire Line
	1700 3600 2000 3600
Wire Wire Line
	1700 1500 1700 2100
Wire Wire Line
	2700 3000 2700 3300
$Comp
L Device:Q_NMOS_GDS Q8
U 1 1
P 2700 3500
AR Path="/58A68DC9/5DBB6507" Ref="Q8"  Part="1" 
AR Path="/5C45ED62/5DBB6507" Ref="Q?"  Part="1" 
AR Path="/5C5B9319/5DBB6507" Ref="Q?"  Part="1" 
F 0 "Q8" V 2950 3400 50  0000 L CNN
F 1 "IPA045N10N3G" V 3050 3400 50  0000 L CNN
F 2 "LibreSolar:TO-220-3_Horizontal_BottomHeatsink" H 2900 3600 50  0001 C CNN
F 3 "" H 2700 3500 50  0001 C CNN
F 4 "Infineon" H 100 1050 50  0001 C CNN "Manufacturer"
F 5 "IPA045N10N3G" H 2700 3500 50  0001 C CNN "PartNumber"
	1    2700 3500
	0    -1   1    0   
$EndComp
$Comp
L Project:D_Schottky D7
U 1 1
P 3500 3000
F 0 "D7" H 3500 3100 50  0000 C CNN
F 1 "SS14FL" H 3500 2900 50  0000 C CNN
F 2 "LibreSolar:D_SOD-123" H 3500 3124 50  0001 C CNN
F 3 "" V 3500 3000 50  0000 C CNN
F 4 "ON Semiconductor" H 3500 3000 50  0001 C CNN "Manufacturer"
F 5 "SS14FL" H 3500 3000 50  0001 C CNN "PartNumber"
F 6 "Nexperia PMEG4010EGWX" H 3500 3000 50  0001 C CNN "Alternative"
	1    3500 3000
	1    0    0    -1  
$EndComp
Wire Wire Line
	3600 3000 4100 3000
Text Label 4100 3000 2    50   ~ 0
LS_DRV
$Comp
L Project:R R56
U 1 1
P 3200 3300
AR Path="/58A68DC9/5DF3E3A9" Ref="R56"  Part="1" 
AR Path="/5C45ED62/5DF3E3A9" Ref="R?"  Part="1" 
AR Path="/5C5B9319/5DF3E3A9" Ref="R?"  Part="1" 
F 0 "R56" V 3130 3300 50  0000 C CNN
F 1 "1M" V 3270 3300 50  0000 C CNN
F 2 "LibreSolar:R_0603_1608" H 3200 3300 50  0001 C CNN
F 3 "" H 3200 3300 50  0000 C CNN
F 4 "Yageo" H 750 -2350 50  0001 C CNN "Manufacturer"
F 5 "RC0603FR-071ML" H 750 -2350 50  0001 C CNN "PartNumber"
	1    3200 3300
	1    0    0    -1  
$EndComp
Wire Wire Line
	3200 3400 3200 3600
Connection ~ 3200 3600
Wire Wire Line
	3200 3600 4400 3600
Wire Wire Line
	3200 3200 3200 3000
Wire Wire Line
	7300 2300 7300 2500
Wire Wire Line
	10100 5200 10100 5100
Wire Wire Line
	9500 5100 9700 5100
Wire Wire Line
	9700 5500 9700 5100
Connection ~ 9700 5100
Wire Wire Line
	9700 5100 10100 5100
Wire Wire Line
	10100 5400 10100 5500
Wire Wire Line
	5600 3600 7300 3600
Wire Wire Line
	6700 3000 6900 3000
$Comp
L Project:R R3
U 1 1
P 9000 5100
F 0 "R3" V 8930 5100 50  0000 C CNN
F 1 "3R3" V 9070 5100 50  0000 C CNN
F 2 "LibreSolar:R_0805_2012" H 9000 5100 50  0001 C CNN
F 3 "" H 9000 5100 50  0000 C CNN
F 4 "Yageo" H 3450 2600 50  0001 C CNN "Manufacturer"
F 5 "RC0805FR-073R3L" H 3450 2600 50  0001 C CNN "PartNumber"
	1    9000 5100
	0    1    1    0   
$EndComp
Wire Wire Line
	9100 5100 9300 5100
Wire Wire Line
	6700 2100 6900 2100
Wire Wire Line
	6900 2100 6900 1800
Wire Wire Line
	6900 1800 6700 1800
Connection ~ 6900 2100
Wire Wire Line
	6900 2100 7000 2100
Wire Wire Line
	6500 1800 6300 1800
Wire Wire Line
	6300 1800 6300 2100
Connection ~ 6300 2100
Wire Wire Line
	6300 2100 5900 2100
Wire Wire Line
	6900 3000 6900 2700
Wire Wire Line
	6900 2700 6700 2700
Connection ~ 6900 3000
Wire Wire Line
	6900 3000 7000 3000
Wire Wire Line
	6500 2700 6300 2700
Wire Wire Line
	6300 2700 6300 3000
Connection ~ 6300 3000
Wire Wire Line
	6300 3000 6500 3000
Wire Wire Line
	8800 3600 9500 3600
Wire Wire Line
	9500 3600 9900 3600
Connection ~ 9500 3600
Wire Wire Line
	9500 3100 9500 3600
Wire Wire Line
	9500 2500 9900 2500
Connection ~ 9500 2500
Wire Wire Line
	9500 2900 9500 2500
$Comp
L LibreSolar:C C44
U 1 1
P 9500 3000
F 0 "C44" H 9475 2925 50  0000 R CNN
F 1 "0.22µF" H 9475 3075 50  0000 R CNN
F 2 "Capacitor_THT:C_Rect_L7.2mm_W3.5mm_P5.00mm_FKS2_FKP2_MKS2_MKP2" H 9500 2800 50  0001 C CNN
F 3 "" H 9525 3075 50  0001 C CNN
F 4 "224J63" H 9500 3000 50  0001 C CNN "PartNumber"
	1    9500 3000
	-1   0    0    1   
$EndComp
Wire Wire Line
	9300 2500 9500 2500
$Comp
L Device:CP_Small C2
U 1 1
P 4800 2500
F 0 "C2" H 4825 2575 50  0000 L CNN
F 1 "560µF" H 4825 2425 50  0000 L CNN
F 2 "Capacitor_THT:CP_Radial_D18.0mm_P7.50mm" H 4825 2275 50  0001 L CNN
F 3 "" H 4825 2575 50  0000 C CNN
F 4 "United Chemi-Con" H 1400 700 50  0001 C CNN "Manufacturer"
F 5 "EKZN101ELL561MM25S" H 1400 700 50  0001 C CNN "PartNumber"
F 6 "100V, 2.27A, 18x25" H 800 400 60  0001 C CNN "Remarks"
	1    4800 2500
	1    0    0    -1  
$EndComp
$Comp
L Device:CP_Small C1
U 1 1
P 4400 2500
F 0 "C1" H 4425 2575 50  0000 L CNN
F 1 "560µF" H 4425 2425 50  0000 L CNN
F 2 "Capacitor_THT:CP_Radial_D18.0mm_P7.50mm" H 4425 2275 50  0001 L CNN
F 3 "" H 4425 2575 50  0000 C CNN
F 4 "United Chemi-Con" H 1000 700 50  0001 C CNN "Manufacturer"
F 5 "EKZN101ELL561MM25S" H 1000 700 50  0001 C CNN "PartNumber"
F 6 "100V, 2.27A, 18x25" H 800 400 60  0001 C CNN "Remarks"
	1    4400 2500
	1    0    0    -1  
$EndComp
Wire Wire Line
	2700 3000 3200 3000
Wire Wire Line
	2900 3600 3200 3600
Wire Wire Line
	2000 3600 2500 3600
Wire Wire Line
	3400 3000 3200 3000
Connection ~ 3200 3000
$EndSCHEMATC
